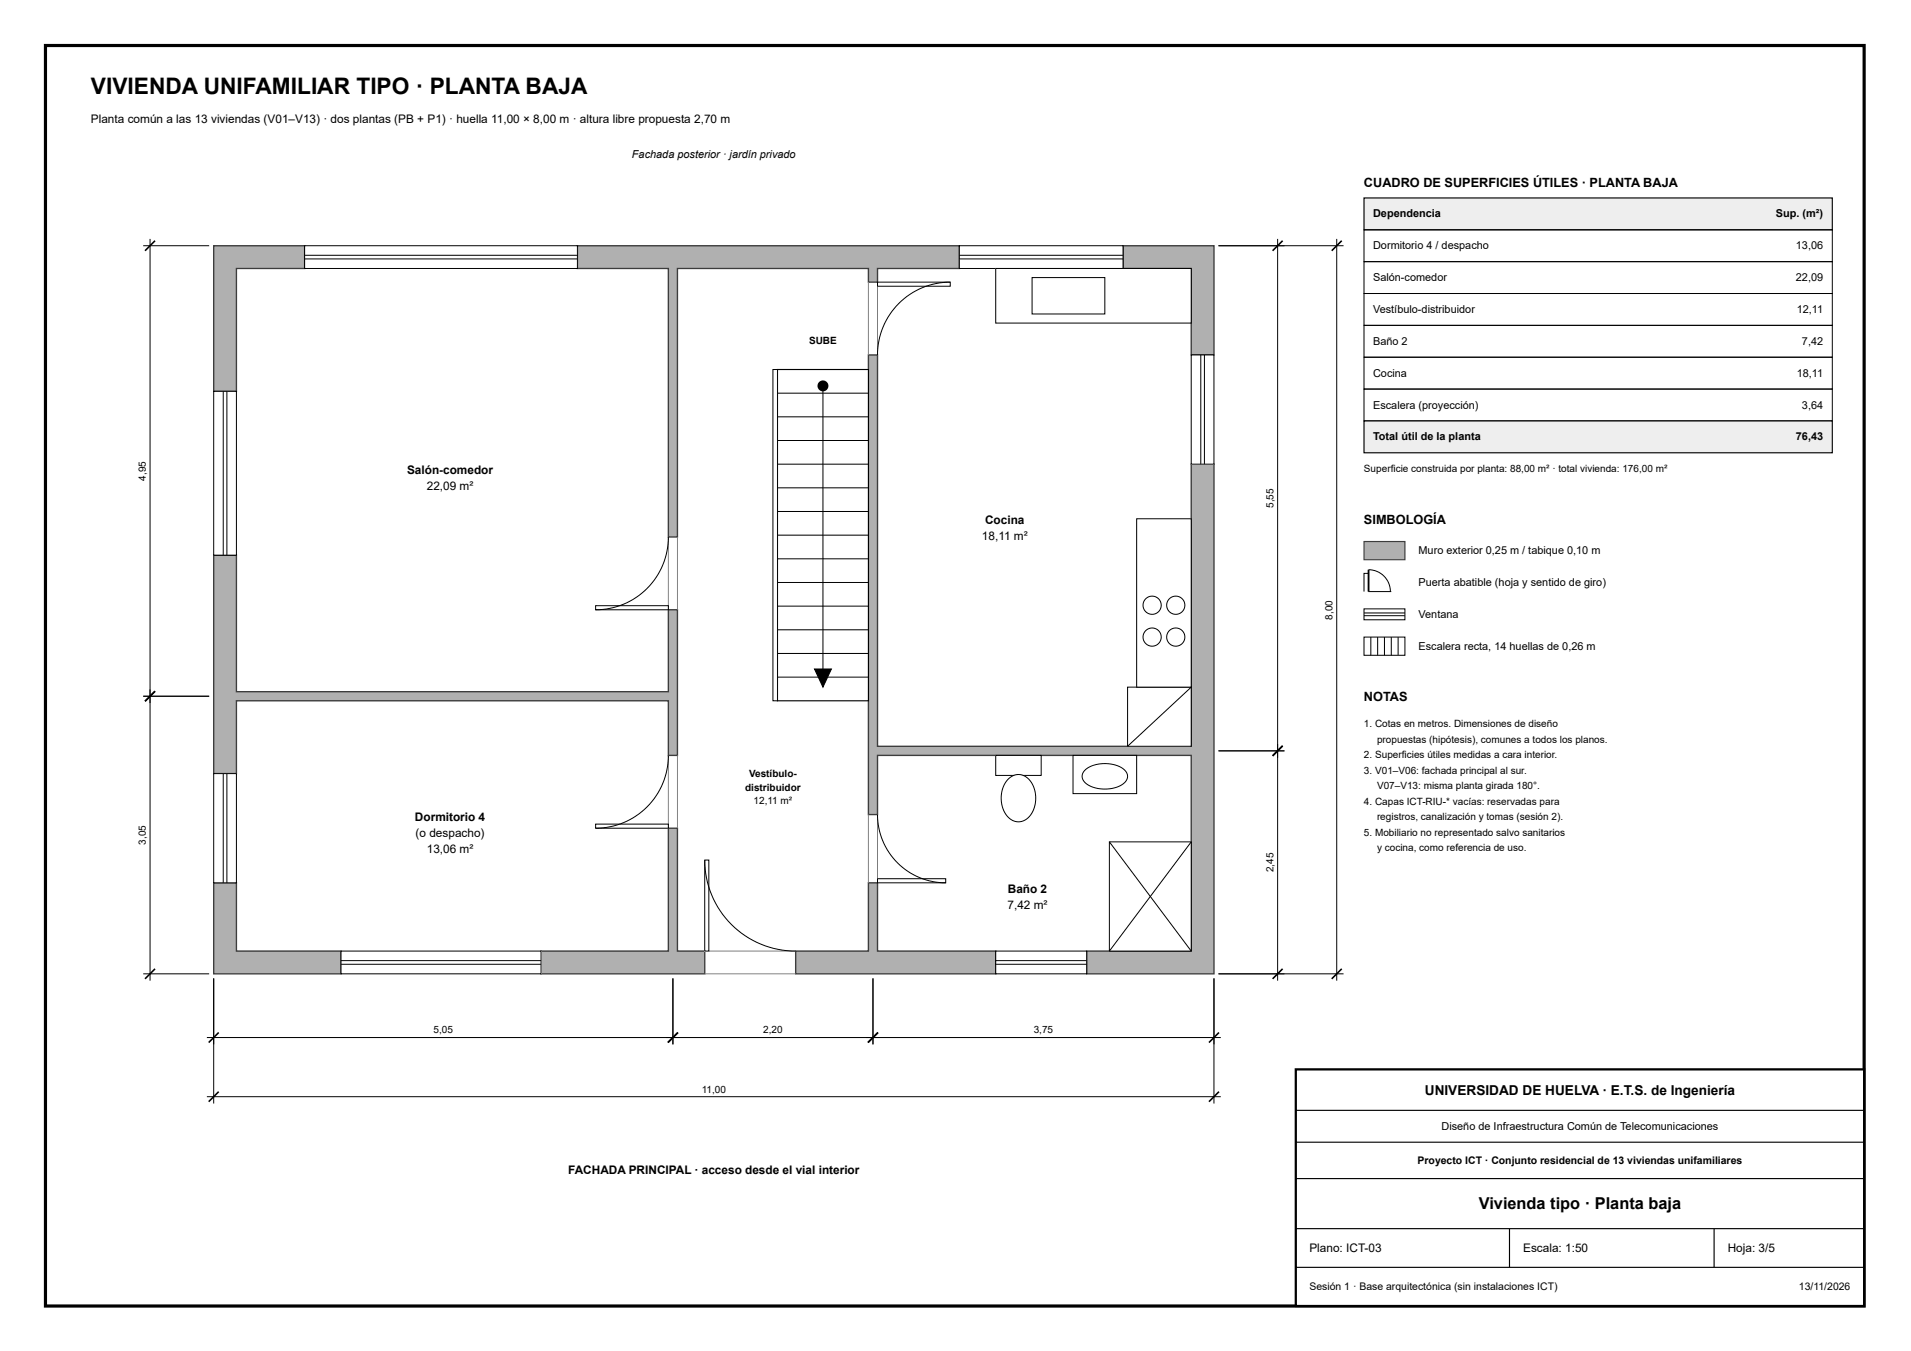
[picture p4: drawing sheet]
<svg xmlns="http://www.w3.org/2000/svg" width="420mm" height="297mm" viewBox="0 0 420 297" stroke-linecap="round" stroke-linejoin="round" font-family="sans-serif">
<path d="M47 54h20v5h-15v27h-5z" fill-rule="evenodd" fill="#b0b0b0"/>
<path d="M47 54h20v5h-15v27h-5z" fill="none" stroke="#3c3c3c" stroke-width=".3"/>
<path d="M127 54h83.9v5h-17.9v3h-2v-3h-42v59.1h-2v-59.1h-20z" fill-rule="evenodd" fill="#b0b0b0"/>
<path d="M127 54h83.9v5h-17.9v3h-2v-3h-42v59.1h-2v-59.1h-20z" fill="none" stroke="#3c3c3c" stroke-width=".3"/>
<path d="M246.9 54h20v24h-5v-19h-15z" fill-rule="evenodd" fill="#b0b0b0"/>
<path d="M246.9 54h20v24h-5v-19h-15z" fill="none" stroke="#3c3c3c" stroke-width=".3"/>
<path d="M191 78h2v86.1h68.9v-62.1h5v112.1h-28v-5h23v-43h-68.9v13h-2z" fill-rule="evenodd" fill="#b0b0b0"/>
<path d="M191 78h2v86.1h68.9v-62.1h5v112.1h-28v-5h23v-43h-68.9v13h-2z" fill="none" stroke="#3c3c3c" stroke-width=".3"/>
<path d="M175 209.1h16v-15h2v15h25.9v5h-43.9z" fill-rule="evenodd" fill="#b0b0b0"/>
<path d="M175 209.1h16v-15h2v15h25.9v5h-43.9z" fill="none" stroke="#3c3c3c" stroke-width=".3"/>
<path d="M119 209.1h28v-27h2v27h6v5h-36z" fill-rule="evenodd" fill="#b0b0b0"/>
<path d="M119 209.1h28v-27h2v27h6v5h-36z" fill="none" stroke="#3c3c3c" stroke-width=".3"/>
<path d="M47 194.1h5v15h23v5h-28z" fill-rule="evenodd" fill="#b0b0b0"/>
<path d="M47 194.1h5v15h23v5h-28z" fill="none" stroke="#3c3c3c" stroke-width=".3"/>
<path d="M47 122.1h5v30h95v-18h2v32h-2v-12h-95v16h-5z" fill-rule="evenodd" fill="#b0b0b0"/>
<path d="M47 122.1h5v30h95v-18h2v32h-2v-12h-95v16h-5z" fill="none" stroke="#3c3c3c" stroke-width=".3"/>
<path d="M75 209.1h44v5h-44z" fill-rule="evenodd" fill="#fff"/>
<path d="M75 209.1h44v5h-44zM75 212h44M75 211.2h44" fill="none" stroke="#000" stroke-width=".22"/>
<path d="M47 170.1h5v24h-5z" fill-rule="evenodd" fill="#fff"/>
<path d="M47 170.1h5v24h-5zM49.1 170.1v24M49.9 170.1v24" fill="none" stroke="#000" stroke-width=".22"/>
<path d="M218.9 209.1h20v5h-20z" fill-rule="evenodd" fill="#fff"/>
<path d="M218.9 209.1h20v5h-20zM218.9 212h20M218.9 211.2h20" fill="none" stroke="#000" stroke-width=".22"/>
<path d="M67 54h60v5h-60z" fill-rule="evenodd" fill="#fff"/>
<path d="M67 54h60v5h-60zM67 56.9h60M67 56.1h60" fill="none" stroke="#000" stroke-width=".22"/>
<path d="M47 86h5v36.1h-5z" fill-rule="evenodd" fill="#fff"/>
<path d="M47 86h5v36.1h-5zM49.1 86v36.1M49.9 86v36.1" fill="none" stroke="#000" stroke-width=".22"/>
<path d="M210.9 54h36v5h-36z" fill-rule="evenodd" fill="#fff"/>
<path d="M210.9 54h36v5h-36zM210.9 56.9h36M210.9 56.1h36" fill="none" stroke="#000" stroke-width=".22"/>
<path d="M261.9 78h5v24h-5z" fill-rule="evenodd" fill="#fff"/>
<path d="M261.9 78h5v24h-5zM264 78v24M264.8 78v24" fill="none" stroke="#000" stroke-width=".22"/>
<path d="M155 214.1h20M155 209.1h20" fill="none" stroke="#808080" stroke-width=".22"/>
<path d="M155 189.1h.9v20h-.9z" fill-rule="evenodd" fill="#fff"/>
<path d="M155 189.1h.9v20h-.9zM155 189.1a20 20 0 0 0 20 20" fill="none" stroke="#000" stroke-width=".22"/>
<path d="M147 166.1v16M149 166.1v16" fill="none" stroke="#808080" stroke-width=".22"/>
<path d="M131 181.2h16v.9h-16z" fill-rule="evenodd" fill="#fff"/>
<path d="M147 166.1a16 16 0 0 1-16 16M131 181.2h16v.9h-16z" fill="none" stroke="#000" stroke-width=".22"/>
<path d="M147 118.1v16M149 118.1v16" fill="none" stroke="#808080" stroke-width=".22"/>
<path d="M131 133.2h16v.9h-16z" fill-rule="evenodd" fill="#fff"/>
<path d="M147 118.1a16 16 0 0 1-16 16M131 133.2h16v.9h-16z" fill="none" stroke="#000" stroke-width=".22"/>
<path d="M191 179.1v15M193 179.1v15" fill="none" stroke="#808080" stroke-width=".22"/>
<path d="M193 193.2h14.9v.9h-14.9z" fill-rule="evenodd" fill="#fff"/>
<path d="M193 179.1a15 15 0 0 0 14.9 15M193 193.2h14.9v.9h-14.9z" fill="none" stroke="#000" stroke-width=".22"/>
<path d="M191 62v16M193 62v16" fill="none" stroke="#808080" stroke-width=".22"/>
<path d="M193 62h15.9v.9h-15.9z" fill-rule="evenodd" fill="#fff"/>
<path d="M193 62h15.9v.9h-15.9zM208.9 62a16 16 0 0 0-15.9 16" fill="none" stroke="#000" stroke-width=".22"/>
<path d="M171 81.2h20v72.9h-20z" fill-rule="evenodd" fill="#fff"/>
<path d="M171 81.2h20v72.9h-20z" fill="none" stroke="#000" stroke-width=".25"/>
<g fill="none" stroke="#000" stroke-width=".22">
<path d="M171 96.8h20M171 91.6h20M171 86.4h20M171 117.7h20M171 112.4h20M171 107.2h20M171 102h20M171 138.5h20M171 133.3h20M171 128.1h20M171 122.9h20M171 148.9h20"/>
<path d="M171 143.7h20"/>
</g>
<path d="M170 81.2h1v72.9h-1z" fill-rule="evenodd" fill="#fff"/>
<path d="M170 81.2h1v72.9h-1zM181 84.8v66.3M179.1 147.1h3.7l-1.8 4z" fill="none" stroke="#000" stroke-width=".22"/>
<g fill="#000">
<path d="M179.1 147.1h3.7l-1.8 4z"/>
<circle cx="181" cy="84.8" r="1.2"/>
</g>
<path d="M243.9 185.1h18v24h-18z" fill-rule="evenodd" fill="#fff"/>
<path d="M243.9 185.1h18v24h-18zM243.9 185.1l18 24M261.9 185.1l-18 24" fill="none" stroke="#000" stroke-width=".22"/>
<path d="M218.9 166.1h10v4.4h-10z" fill-rule="evenodd" fill="#fff"/>
<path d="M218.9 166.1h10v4.4h-10z" fill="none" stroke="#000" stroke-width=".22"/>
<path d="M221.6 171.3a3.2 3.2 0 0 1 5.5 1.3 6.2 6.2 0 0 1-1.7 7.7 3.4 3.4 0 0 1-4.7-2.2 6.5 6.5 0 0 1 .9-6.8z" fill-rule="evenodd" fill="#fff"/>
<path d="M221.6 171.3a3.2 3.2 0 0 1 5.5 1.3 6.2 6.2 0 0 1-1.7 7.7 3.4 3.4 0 0 1-4.7-2.2 6.5 6.5 0 0 1 .9-6.8z" fill="none" stroke="#000" stroke-width=".22"/>
<path d="M235.9 166.1h14v8.4h-14z" fill-rule="evenodd" fill="#fff"/>
<path d="M235.9 166.1h14v8.4h-14z" fill="none" stroke="#000" stroke-width=".22"/>
<path d="M238.6 169.3a7.3 7.3 0 0 1 8.8 .1 1.98 1.98 0 0 1-.9 3.3 7.5 7.5 0 0 1-8-.8l-.2-.2a1.77 1.77 0 0 1 .3-2.4z" fill-rule="evenodd" fill="#fff"/>
<path d="M238.6 169.3a7.3 7.3 0 0 1 8.8 .1 1.98 1.98 0 0 1-.9 3.3 7.5 7.5 0 0 1-8-.8l-.2-.2a1.77 1.77 0 0 1 .3-2.4z" fill="none" stroke="#000" stroke-width=".22"/>
<path d="M247.9 151.1h14v13h-14z" fill-rule="evenodd" fill="#fff"/>
<path d="M247.9 151.1h14v13h-14zM261.9 151.1l-14 13" fill="none" stroke="#000" stroke-width=".22"/>
<path d="M249.9 114h12v37.1h-12z" fill-rule="evenodd" fill="#fff"/>
<path d="M249.9 114h12v37.1h-12z" fill="none" stroke="#000" stroke-width=".22"/>
<circle cx="253.3" cy="140.1" r="2" fill="#fff"/>
<circle cx="253.3" cy="140.1" r="2" fill="none" stroke="#000" stroke-width=".22"/>
<circle cx="253.3" cy="133.1" r="2" fill="#fff"/>
<circle cx="253.3" cy="133.1" r="2" fill="none" stroke="#000" stroke-width=".22"/>
<circle cx="258.5" cy="140.1" r="2" fill="#fff"/>
<circle cx="258.5" cy="140.1" r="2" fill="none" stroke="#000" stroke-width=".22"/>
<circle cx="258.5" cy="133.1" r="2" fill="#fff"/>
<circle cx="258.5" cy="133.1" r="2" fill="none" stroke="#000" stroke-width=".22"/>
<path d="M218.9 59h43v12h-43z" fill-rule="evenodd" fill="#fff"/>
<path d="M218.9 59h43v12h-43z" fill="none" stroke="#000" stroke-width=".22"/>
<path d="M226.9 61h16v8h-16z" fill-rule="evenodd" fill="#fff"/>
<g fill="none" stroke="#000" stroke-width=".22">
<path d="M31.5 54h14.5M33 52.5v163.1M267.9 54h27.5M280.9 52.5v163.1M293.9 52.5v163.1M226.9 61h16v8h-16zM31.5 153.1h14.5M267.9 165.1h14.5M31.5 214.1h14.5M47 215.1v27.5M148 215.1v14.5M192 215.1v14.5"/>
<path d="M266.9 215.1v27.5M267.9 214.1h27.5M45.5 228.1h222.9M45.5 241.1h222.9"/>
</g>
<g fill="none" stroke="#000" stroke-width=".35">
<path d="M34.1 52.9l-2.2 2.2M282 52.9l-2.2 2.2M295 52.9l-2.2 2.2M34.1 152l-2.2 2.2M282 164l-2.2 2.2M34.1 213l-2.2 2.2M282 213l-2.2 2.2M295 213l-2.2 2.2M48.1 227l-2.2 2.2M149.1 227l-2.2 2.2M193.1 227l-2.2 2.2M268 227l-2.2 2.2"/>
<path d="M48.1 240l-2.2 2.2M268 240l-2.2 2.2"/>
</g>
<path d="M10 10h399.9v277.1h-399.9z" fill="none" stroke="#000" stroke-width=".7" stroke-linecap="butt"/>
<path d="M284.9 235.1h125v52h-125z" fill="#fff"/>
<path d="M284.9 235.1h125v52h-125z" fill="none" stroke="#000" stroke-width=".5"/>
<path d="M284.9 244.1h125M284.9 251.1h125M284.9 259.1h125M284.9 270.1h125M284.9 278.6h125M331.9 270.1v8.5M376.9 270.1v8.5" fill="none" stroke="#000" stroke-width=".25"/>
<path d="M299.9 43.5h103v7h-103z" fill="#eee"/>
<path d="M299.9 43.5h103v7h-103z" fill="none" stroke="#000" stroke-width=".25"/>
<path d="M299.9 50.5h103v7h-103zM299.9 57.5h103v7h-103zM299.9 64.5h103v7h-103zM299.9 71.5h103v7h-103zM299.9 78.5h103v7h-103zM299.9 85.5h103v7h-103z" fill="none" stroke="#000" stroke-width=".22"/>
<path d="M299.9 92.5h103v7h-103z" fill="#eee"/>
<path d="M299.9 92.5h103v7h-103z" fill="none" stroke="#000" stroke-width=".25"/>
<path d="M299.9 119.1h9v4h-9z" fill="#b0b0b0"/>
<path d="M299.9 119.1h9v4h-9z" fill="none" stroke="#3c3c3c" stroke-width=".25"/>
<path d="M299.9 130.1v-4h1v4h5M300.9 125.3a4.8 4.8 0 0 1 4.8 4.8" fill="none" stroke="#000" stroke-width=".22"/>
<path d="M300.9 125.3v4.8" fill="none" stroke="#000" stroke-width=".4"/>
<path d="M299.9 133.9h9v2.4h-9z" fill="#fff"/>
<path d="M299.9 133.9h9v2.4h-9zM299.9 134.8h9M299.9 135.4h9" fill="none" stroke="#000" stroke-width=".22"/>
<path d="M299.9 140.1h9v4h-9z" fill="#fff"/>
<path d="M299.9 140.1h9v4h-9zM301.4 140.1v4M302.9 140.1v4M304.4 140.1v4M305.9 140.1v4M307.4 140.1v4" fill="none" stroke="#000" stroke-width=".22"/>
<text font-size="5" x="20" y="20.7">VIVIENDA UNIFAMILIAR TIPO · PLANTA BAJA</text>
<text font-size="3.6" x="325.2" y="265.8">Vivienda tipo · Planta baja</text>
<text font-size="3" x="313.3" y="240.7">UNIVERSIDAD DE HUELVA · E.T.S. de Ingeniería</text>
<g font-size="2.8">
<text x="299.9" y="41.1">CUADRO DE SUPERFICIES ÚTILES · PLANTA BAJA</text>
<text x="299.9" y="115.1">SIMBOLOGÍA</text>
<text x="299.9" y="154.1">NOTAS</text>
</g>
<g font-size="2.6">
<text x="20" y="26.9">Planta común a las 13 viviendas (V01–V13) · dos plantas (PB + P1) · huella 11,00 × 8,00 m · altura libre propuesta 2,70 m</text>
<text x="89.5" y="104.2">Salón-comedor</text>
<text x="93.8" y="107.7">22,09 m²</text>
<text x="215.9" y="118.7">18,11 m²</text>
<text x="216.6" y="115.2">Cocina</text>
<text x="91.3" y="180.5">Dormitorio 4</text>
<text x="91.4" y="184">(o despacho)</text>
<text x="93.8" y="187.5">13,06 m²</text>
<text x="221.6" y="196.3">Baño 2</text>
<text x="221.5" y="199.8">7,42 m²</text>
<text x="124.9" y="258">FACHADA PRINCIPAL · acceso desde el vial interior</text>
<text x="287.9" y="275.3">Plano: ICT-03</text>
<text x="334.9" y="275.3">Escala: 1:50</text>
<text x="379.9" y="275.3">Hoja: 3/5</text>
</g>
<g font-size="2.4">
<text x="139" y="34.8">Fachada posterior · jardín privado</text>
<text x="301.9" y="47.8">Dependencia</text>
<text x="390.5" y="47.8">Sup. (m²)</text>
<text x="301.9" y="54.8">Dormitorio 4 / despacho</text>
<text x="394.9" y="54.8">13,06</text>
<text x="301.9" y="61.8">Salón-comedor</text>
<text x="394.9" y="61.8">22,09</text>
<text x="301.9" y="68.8">Vestíbulo-distribuidor</text>
<text x="395.1" y="68.8">12,11</text>
<text x="301.9" y="75.8">Baño 2</text>
<text x="396.2" y="75.8">7,42</text>
<text x="301.9" y="82.8">Cocina</text>
<text x="395.1" y="82.8">18,11</text>
<text x="301.9" y="89.8">Escalera (proyección)</text>
<text x="396.2" y="89.8">3,64</text>
<text x="301.9" y="96.8">Total útil de la planta</text>
<text x="394.9" y="96.8">76,43</text>
<text x="311.9" y="121.8">Muro exterior 0,25 m / tabique 0,10 m</text>
<text x="311.9" y="128.8">Puerta abatible (hoja y sentido de giro)</text>
<text x="311.9" y="135.8">Ventana</text>
<text x="311.9" y="142.9">Escalera recta, 14 huellas de 0,26 m</text>
<text x="317" y="248.4">Diseño de Infraestructura Común de Telecomunicaciones</text>
</g>
<g font-size="2.3">
<text x="311.7" y="255.9">Proyecto ICT · Conjunto residencial de 13 viviendas unifamiliares</text>
<text x="287.9" y="283.7">Sesión 1 · Base arquitectónica (sin instalaciones ICT)</text>
<text x="395.6" y="283.7">13/11/2026</text>
</g>
<g font-size="2.2">
<text x="177.9" y="75.6">SUBE</text>
<text x="32.1" y="105.7" transform="rotate(-90 32.1 105.7)">4,95</text>
<text x="299.9" y="103.8">Superficie construida por planta: 88,00 m² · total vivienda: 176,00 m²</text>
<text x="280" y="111.7" transform="rotate(-90 280 111.7)">5,55</text>
<text x="293" y="136.2" transform="rotate(-90 293 136.2)">8,00</text>
<text x="299.9" y="159.9">1. Cotas en metros. Dimensiones de diseño</text>
<text x="299.9" y="166.7">2. Superficies útiles medidas a cara interior.</text>
<text x="302.8" y="163.3">propuestas (hipótesis), comunes a todos los planos.</text>
<text x="163.8" y="173.9">distribuidor</text>
<text x="164.7" y="170.9">Vestíbulo-</text>
<text x="299.9" y="170.1">3. V01–V06: fachada principal al sur.</text>
<text x="302.8" y="173.5">V07–V13: misma planta girada 180°.</text>
<text x="165.7" y="176.8">12,11 m²</text>
<text x="299.9" y="176.9">4. Capas ICT-RIU-* vacías: reservadas para</text>
<text x="32.1" y="185.7" transform="rotate(-90 32.1 185.7)">3,05</text>
<text x="299.9" y="183.7">5. Mobiliario no representado salvo sanitarios</text>
<text x="302.8" y="180.3">registros, canalización y tomas (sesión 2).</text>
<text x="280" y="191.7" transform="rotate(-90 280 191.7)">2,45</text>
<text x="302.8" y="187.1">y cocina, como referencia de uso.</text>
<text x="95.3" y="227.2">5,05</text>
<text x="167.8" y="227.2">2,20</text>
<text x="227.3" y="227.2">3,75</text>
<text x="154.3" y="240.2">11,00</text>
</g>
</svg>
